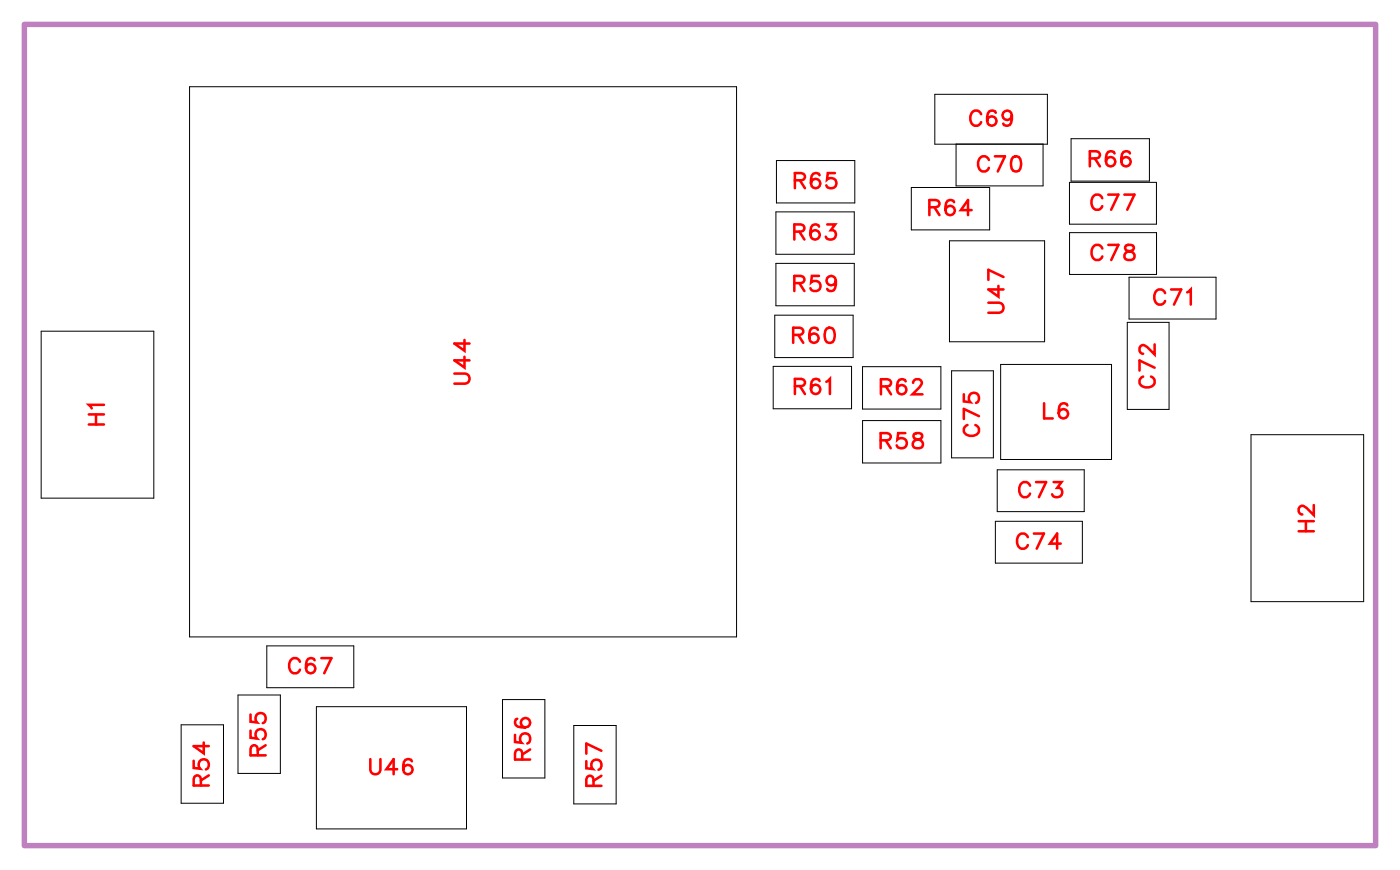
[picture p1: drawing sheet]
<svg xmlns="http://www.w3.org/2000/svg" width="66mm" height="41mm" viewBox="0 0 66 41" stroke-linecap="round" stroke-linejoin="round" font-family="sans-serif">
<path d="M1.1 1.1h63.4v38.5h-63.4z" fill="none" stroke="#bf80bf" stroke-width=".25"/>
<g fill="none" stroke="#000" stroke-width=".05">
<path d="M1.9 15.5h5.3v7.8h-5.3zM8.9 4.1h25.6v25.7h-25.6zM36.3 17.2h3.6v2h-3.6zM36.3 14.8h3.7v2h-3.7zM36.4 9.9h3.7v2h-3.7zM36.4 12.3h3.7v2h-3.7zM36.4 7.5h3.7v2h-3.7zM40.5 17.2h3.6v2h-3.6zM40.5 19.7h3.6v2h-3.6zM42.7 8.8h3.7v2h-3.7zM43.8 4.4h5.3v2.4h-5.3zM44.5 11.3h4.5v4.7h-4.5z"/>
<path d="M44.6 17.4h2v4.1h-2zM44.8 6.8v1.9h4.1v-1.9M46.9 17.1h5.2v4.4h-5.2zM50.2 8.5h4v2h-4zM50.2 10.9h4v2h-4zM50.2 6.5h3.7v2h-3.7zM52.9 15.1h1.9v4.1h-1.9zM53 13h4v1.9h-4zM8.5 34h2v3.6h-2zM11.2 32.6h1.9v3.6h-1.9zM12.5 30.3h4.1v1.9h-4.1zM14.8 33.1h7.1v5.7h-7.1z"/>
<path d="M23.6 32.8h2v3.7h-2zM26.9 34h2v3.7h-2zM46.7 24.4h4.1v2h-4.1zM46.8 22h4v2h-4zM58.7 20.4h5.3v7.8h-5.3z"/>
</g>
<g fill="none" stroke="#f00" stroke-width=".12">
<path d="M4.2 19.9h.7M4.2 19.4h.7M4.5 19.4v.5M4.9 19h-.7l.1 .1M21.3 17.5h.5l.2 .2-.1 .2-.6 .1M21.8 16.7v.5l-.5-.3h.7M21.8 15.9v.5l-.5-.3h.7M37.2 15.7h.4l.1-.2-.2-.1h-.3v.7M37.3 13.3l.4-.1v-.1l-.1-.2h-.3v.7M37.3 10.9l.4-.1v-.1l-.1-.2h-.3v.7M37.3 8.4h.4l.1-.2-.2-.1h-.3v.7M37.3 18.1h.4l.1-.2-.2-.1h-.3v.7"/>
<path d="M37.4 15.7l.3 .4M37.5 13.3l.2 .3M37.5 10.9l.2 .3M37.5 8.4l.3 .4M37.5 18.1l.3 .4M38.4 15.5l-.1-.1a.35 .35 0 0 0-.4 .2 .35 .35 0 0 0 .3 .5 .22 .22 0 0 0 .2-.2 .22 .22 0 0 0-.2-.3 .22 .22 0 0 0-.2 .2M38.4 12.9h-.3l-.1 .3a.25 .25 0 0 1 .4 0 .25 .25 0 0 1 0 .4 .25 .25 0 0 1-.4-.1M38.4 10.6a.35 .35 0 0 0-.4 .2 .35 .35 0 0 0 .2 .4 .22 .22 0 0 0 .2-.2 .22 .22 0 0 0-.2-.2 .22 .22 0 0 0-.2 .2M38.4 8.2v-.1a.35 .35 0 0 0-.4 .3 .35 .35 0 0 0 .2 .4 .22 .22 0 0 0 .3-.2 .22 .22 0 0 0-.2-.2 .22 .22 0 0 0-.3 .2M38.4 17.9v-.1a.35 .35 0 0 0-.4 .2 .35 .35 0 0 0 .2 .5 .22 .22 0 0 0 .3-.2 .22 .22 0 0 0-.2-.3 .22 .22 0 0 0-.3 .2M38.8 17.9l.1-.1v.7M38.8 15.4h.1a.37 .37 0 0 1 .3 .3 .37 .37 0 0 1-.3 .4 .45 .45 0 0 1-.1-.7z"/>
<path d="M38.8 10.5h.4l-.2 .3a.24 .24 0 0 1 .1 .4 .24 .24 0 0 1-.4-.1M39.2 8.1h-.4v.3a.25 .25 0 0 1 .4 0 .25 .25 0 0 1-.1 .4 .25 .25 0 0 1-.3-.1M39.2 13.2a.22 .22 0 0 1-.3 .2 .22 .22 0 0 1-.1-.4 .22 .22 0 0 1 .4 0v.2a.34 .34 0 0 1-.3 .4l-.1-.1M41.3 18.1h.4l.1-.2-.2-.1h-.3v.7M41.6 18.1l.2 .4M42.5 17.9l-.1-.1a.35 .35 0 0 0-.4 .3 .35 .35 0 0 0 .3 .4 .22 .22 0 0 0 .2-.2 .22 .22 0 0 0-.2-.3 .22 .22 0 0 0-.2 .2M42.8 17.9l.2-.1h.1l.1 .1-.1 .2-.3 .4h.5M43.6 9.7h.4l.1-.2-.2-.1h-.3v.7M43.8 9.7l.3 .4M44.7 9.5v-.1a.35 .35 0 0 0-.4 .3 .35 .35 0 0 0 .2 .4 .22 .22 0 0 0 .3-.2 .22 .22 0 0 0-.2-.3 .22 .22 0 0 0-.3 .2M45.2 18.5v.3h.3a.25 .25 0 0 1 0-.3 .25 .25 0 0 1 .4 0 .25 .25 0 0 1-.1 .4M45.4 19.9a.26 .26 0 0 0-.2 .3 .26 .26 0 0 0 .3 .2h.1a.26 .26 0 0 0 .3-.2 .26 .26 0 0 0-.2-.3"/>
<path d="M45.6 9.8h-.5l.3-.4v.7M45.9 19.5l-.7-.3v.4M46 5.4a.26 .26 0 0 0-.3-.2 .26 .26 0 0 0-.2 .3v.1a.26 .26 0 0 0 .2 .3 .26 .26 0 0 0 .3-.2M46.4 14.2h.5l.2 .2-.1 .2-.6 .1M46.4 7.5a.26 .26 0 0 0-.3-.2 .26 .26 0 0 0-.2 .3v.2a.26 .26 0 0 0 .2 .2 .26 .26 0 0 0 .3-.1M46.7 7.3h.4l-.3 .7M46.7 5.3v-.1a.35 .35 0 0 0-.5 .3 .35 .35 0 0 0 .3 .4 .22 .22 0 0 0 .2-.2 .22 .22 0 0 0-.2-.2 .22 .22 0 0 0-.2 .2M46.8 13.4v.5l-.4-.3h.7M47.1 13l-.7-.4v.5M47.5 5.4a.22 .22 0 0 1-.3 .2 .22 .22 0 0 1-.1-.3 .22 .22 0 0 1 .3 0l.1 .1a.34 .34 0 0 1-.3 .5l-.1-.1M47.5 7.4l.1-.1a.37 .37 0 0 1 .3 .4 .37 .37 0 0 1-.3 .3 .45 .45 0 0 1-.1-.6zM49 18.9v.7h.4"/>
<path d="M50.1 19l-.1-.1a.35 .35 0 0 0-.4 .3 .35 .35 0 0 0 .3 .4 .22 .22 0 0 0 .2-.2 .22 .22 0 0 0-.2-.2 .22 .22 0 0 0-.2 .2M51.1 7.4h.4l.1-.2-.2-.1h-.3v.7M51.3 7.4l.3 .4M51.7 9.3a.26 .26 0 0 0-.3-.2 .26 .26 0 0 0-.2 .3v.2a.26 .26 0 0 0 .2 .2 .26 .26 0 0 0 .3-.1M51.7 11.6a.26 .26 0 0 0-.3-.1 .26 .26 0 0 0-.2 .2v.2a.26 .26 0 0 0 .2 .3 .26 .26 0 0 0 .3-.2M52 9.1h.5l-.4 .7M52 11.5h.5l-.4 .7M52.3 7.2l-.1-.1a.35 .35 0 0 0-.4 .3 .35 .35 0 0 0 .3 .4 .22 .22 0 0 0 .2-.2 .22 .22 0 0 0-.2-.2 .22 .22 0 0 0-.2 .2M52.7 9.1h.5l-.3 .7M52.8 11.5v.2l.3 .1 .1 .1a.24 .24 0 0 1-.2 .3 .24 .24 0 0 1-.3-.3l.5-.3-.1-.1zM53 7.2v-.1a.35 .35 0 0 0-.5 .3 .35 .35 0 0 0 .3 .4 .22 .22 0 0 0 .2-.2 .22 .22 0 0 0-.2-.2 .22 .22 0 0 0-.2 .2M53.6 17.6a.26 .26 0 0 0-.2 .3 .26 .26 0 0 0 .3 .3h.2a.26 .26 0 0 0 .3-.3 .26 .26 0 0 0-.2-.3"/>
<path d="M54.2 16.1v.5l-.4-.3-.2-.1-.2 .1v.1l.2 .2M54.2 17.2l-.8-.3v.5M54.6 13.7a.26 .26 0 0 0-.3-.1 .26 .26 0 0 0-.2 .2v.2a.26 .26 0 0 0 .2 .3 .26 .26 0 0 0 .3-.2M54.9 13.6h.5l-.3 .7M55.7 13.7l.1-.1v.7M9.1 35.6v.4h.3a.25 .25 0 0 1 0-.4 .25 .25 0 0 1 .4 .1 .25 .25 0 0 1-.1 .4M9.4 36.8v-.4l-.2-.1-.1 .2v.3h.7M9.6 34.8v.5l-.5-.3h.7M9.8 36.3l-.4 .3M11.7 34.2v.4h.4a.25 .25 0 0 1-.1-.4 .25 .25 0 0 1 .4 .1 .25 .25 0 0 1-.1 .3M11.7 33.5v.3l.4 .1a.25 .25 0 0 1-.1-.4 .25 .25 0 0 1 .4 0 .25 .25 0 0 1-.1 .4M12.1 35.4v-.4l-.2-.1-.2 .2v.3h.8"/>
<path d="M12.5 34.9l-.4 .3M14.1 31a.26 .26 0 0 0-.3-.2 .26 .26 0 0 0-.2 .3v.2a.26 .26 0 0 0 .2 .2 .26 .26 0 0 0 .3-.1M14.8 30.9h-.1a.35 .35 0 0 0-.4 .2 .35 .35 0 0 0 .3 .4 .22 .22 0 0 0 .2-.2 .22 .22 0 0 0-.2-.2 .22 .22 0 0 0-.3 .2M15.1 30.8h.4l-.3 .7M17.4 35.6v.5l.2 .2 .2-.1v-.6M18.6 36h-.5l.4-.4v.7M19.3 35.7v-.1a.35 .35 0 0 0-.4 .3 .35 .35 0 0 0 .2 .4 .22 .22 0 0 0 .2-.2 .22 .22 0 0 0-.2-.3 .22 .22 0 0 0-.2 .2M24.2 34.4v.4h.3a.25 .25 0 0 1 0-.4 .25 .25 0 0 1 .3 .1 .25 .25 0 0 1-.1 .3M24.3 33.7h-.1a.35 .35 0 0 0 .2 .4 .35 .35 0 0 0 .5-.2 .22 .22 0 0 0-.2-.3 .22 .22 0 0 0-.3 .2 .22 .22 0 0 0 .2 .3M24.5 35.6v-.4l-.2-.1-.1 .2v.3h.7M24.9 35.1l-.4 .3M27.5 35.7v.3h.3a.25 .25 0 0 1 0-.3 .25 .25 0 0 1 .4 0 .25 .25 0 0 1-.1 .4"/>
<path d="M27.8 36.8v-.4h-.2l-.1 .1v.3h.7M28.2 36.4l-.4 .2M28.2 35.2l-.7-.4v.5M41.3 20.6h.4l.1-.2-.2-.1h-.3v.7M41.5 20.6l.3 .4M42.5 20.3h-.4v.3a.25 .25 0 0 1 .4 0 .25 .25 0 0 1-.1 .4 .25 .25 0 0 1-.3-.1M42.9 20.3v.2l.3 .1 .1 .2a.24 .24 0 0 1-.3 .2 .24 .24 0 0 1-.2-.2l.4-.3v-.2zM48.2 25.2a.26 .26 0 0 0-.3-.2 .26 .26 0 0 0-.2 .3v.1a.26 .26 0 0 0 .2 .3 .26 .26 0 0 0 .3-.2M48.3 22.8a.26 .26 0 0 0-.3-.2 .26 .26 0 0 0-.2 .3v.1a.26 .26 0 0 0 .2 .3 .26 .26 0 0 0 .3-.2M48.5 25h.5l-.4 .7M48.6 22.6h.5l-.4 .7M49.4 22.6h.4l-.2 .3a.24 .24 0 0 1 .2 .3 .25 .25 0 0 1-.5 0"/>
<path d="M49.7 25.5h-.5l.4-.5v.7M60.9 24.9h.7M60.9 24.4h.7M61.2 24.4v.5M61.6 23.7v.4l-.3-.3-.3-.1-.1 .1v.2l.2 .1"/>
</g>
<g font-size="1.2" fill="#fff">
<text x="37.2" y="11.5">R63</text>
<text x="37.2" y="9.1">R65</text>
<text x="43.5" y="10.4">R64</text>
<text x="45.4" y="6.2">C69</text>
<text x="45.8" y="8.3">C70</text>
<text x="51.1" y="8.1">R66</text>
<text x="51.1" y="10.1">C77</text>
<text x="37.1" y="16.4">R60</text>
<text x="37.2" y="13.9">R59</text>
<text x="47.4" y="14.7" transform="rotate(-90 47.4 14.7)">U47</text>
<text x="51.1" y="12.5">C78</text>
<text x="54.1" y="14.6">C71</text>
<text x="5.2" y="20" transform="rotate(-90 5.2 20)">H1</text>
<text x="22.3" y="18" transform="rotate(-90 22.3 18)">U44</text>
<text x="37.2" y="18.8">R61</text>
<text x="41.2" y="21.3">R58</text>
<text x="41.3" y="18.8">R62</text>
<text x="46.2" y="20.5" transform="rotate(-90 46.2 20.5)">C75</text>
<text x="47.7" y="23.6">C73</text>
<text x="48.9" y="19.9">L6</text>
<text x="54.4" y="18.2" transform="rotate(-90 54.4 18.2)">C72</text>
<text x="47.6" y="26">C74</text>
<text x="61.9" y="25" transform="rotate(-90 61.9 25)">H2</text>
<text x="12.8" y="35.5" transform="rotate(-90 12.8 35.5)">R55</text>
<text x="13.5" y="31.8">C67</text>
<text x="25.2" y="35.7" transform="rotate(-90 25.2 35.7)">R56</text>
<text x="10.1" y="36.9" transform="rotate(-90 10.1 36.9)">R54</text>
<text x="17.3" y="36.6">U46</text>
<text x="28.5" y="36.9" transform="rotate(-90 28.5 36.9)">R57</text>
</g>
</svg>
